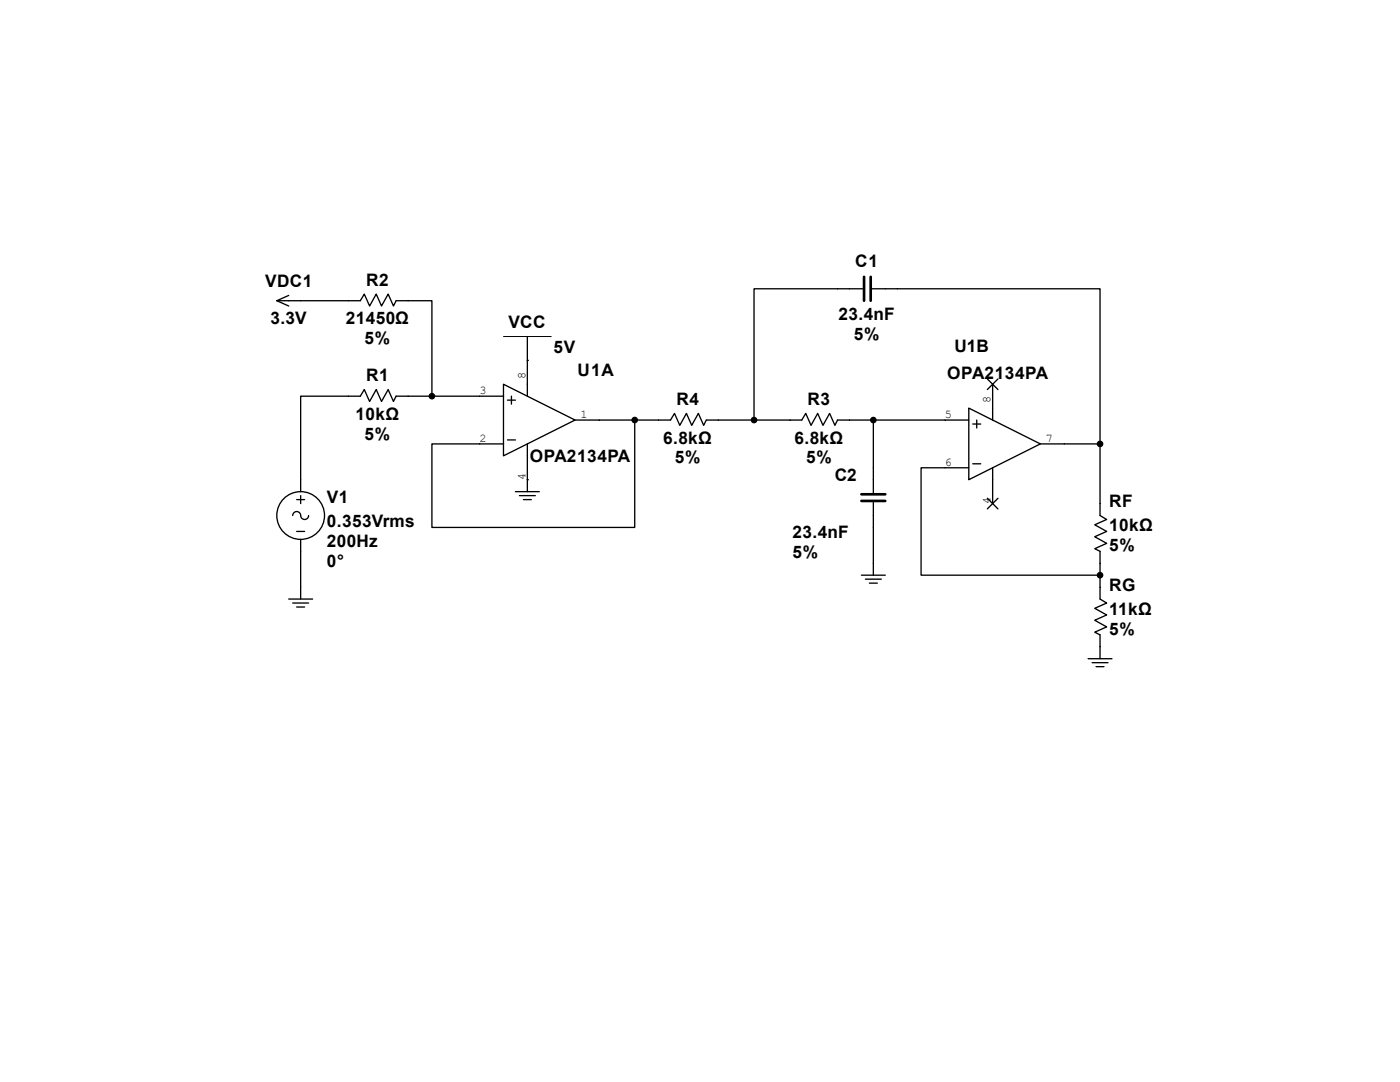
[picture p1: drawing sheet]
<svg xmlns="http://www.w3.org/2000/svg" width="279mm" height="216mm" viewBox="0 0 279 216" stroke-linecap="round" stroke-linejoin="round" font-family="sans-serif">
<g fill="none" stroke="#000" stroke-width=".26">
<path d="M57.6 58.9l-2.4 1.1M172.2 57.6h-21.7v26.2M174 57.6h45.5v31M55.2 60h16.7l.8-1.3 1.1 2.4 1.3-2.4 1 2.4 1.4-2.4 1 2.4 .6-1.1h7.1v19.1M55.2 60l2.4 1.1M100.5 76.7l14.3 7.1-14.3 7.2zM100.5 79.1h-21.4l-.6 1-1-2.4-1.4 2.4-1-2.4-1.3 2.4-1.1-2.4-.8 1.4h-11.9v19M101.3 79.8h1.6M102.1 79.1v1.5M105.2 71.9h.1M105.2 67.1v12M197 75.6l2.2 2.1"/>
<path d="M198.1 76.7v7.1M199.2 75.6l-2.2 2.1M59.2 99.7h1.6M60 98.9v1.6M101.3 87.8h1.6M102.9 98.1h4.7M103.7 98.9h3.1M104.4 99.7h1.6M105.2 95.7h.1M105.2 88.6v9.5M114.8 83.8h19l.8-1.3 1.1 2.4 1.3-2.4 1 2.4 1.4-2.4 1 2.4 .6-1.1h19l.8-1.3 1.1 2.4 1.3-2.4 1 2.4 1.4-2.4 1 2.4 .6-1.1h26.1M126.7 83.8v21.4h-40.5v-16.6h14.3"/>
<path d="M174.3 83.8v14.6M193.3 81.4l14.3 7.2-14.3 7.1zM193.3 93.3h-9.5v21.5h35.7M194.1 92.5h1.6M194.1 84.6h1.6M194.9 83.8v1.6M197 99.4l2.2 2.1M198.1 93.3v7.2M199.2 99.4l-2.2 2.1M207.6 88.6h11.9M219.5 88.6v14.3l1.4 .8-2.4 1 2.4 1.3-2.4 1.1 2.4 1.3-2.4 1.1 1 .5v9.5l1.4 .8-2.4 1.1 2.4 1.3-2.4 1.1 2.4 1.3-2.4 1 1 .6v4.7M57.6 119.5h4.8"/>
<path d="M59.2 106h1.6M60 107.6v11.9M61.6 102.9a.79 .79 0 0 1-.8 .8 .79 .79 0 0 1-.8-.8 .79 .79 0 0 0-.8-.8 .79 .79 0 0 0-.8 .8M171.9 114.8h4.8M172.7 115.6h3.2M173.5 116.4h1.6M174.3 100.2v14.6M58.4 120.3h3.2M59.2 121.1h1.6M217.2 131.4h4.7M217.9 132.2h3.2M218.7 133h1.6"/>
<circle cx="60" cy="102.9" r="4.8"/>
</g>
<g fill="#000" stroke="#000" stroke-width=".26">
<circle cx="86.2" cy="79.1" r=".53"/>
<circle cx="126.7" cy="83.8" r=".53"/>
<circle cx="150.5" cy="83.8" r=".53"/>
<circle cx="174.3" cy="83.8" r=".53"/>
<circle cx="219.5" cy="88.6" r=".53"/>
<circle cx="219.5" cy="114.8" r=".53"/>
</g>
<path d="M100.5 67.1h9.5" fill="none" stroke="#000" stroke-width=".2"/>
<path d="M172.4 55.2v4.8M173.8 55.2v4.8M171.9 100h4.8M171.9 98.6h4.8" fill="none" stroke="#000" stroke-width=".53"/>
<g font-size="3.4">
<text x="170.7" y="53.3">C1</text>
<text x="52.9" y="57.3">VDC1</text>
<text x="73.1" y="57.1">R2</text>
<text x="54" y="64.7">3.3V</text>
<text x="69" y="64.7">21450Ω</text>
<text x="101.5" y="65.5">VCC</text>
<text x="167.3" y="63.9">23.4nF</text>
<text x="72.8" y="68.7">5%</text>
<text x="110.5" y="70.5">5V</text>
<text x="170.4" y="67.9">5%</text>
<text x="190.5" y="70.3">U1B</text>
<text x="73.1" y="76.1">R1</text>
<text x="115.3" y="75.1">U1A</text>
<text x="189.1" y="75.6">OPA2134PA</text>
<text x="71" y="83.8">10kΩ</text>
<text x="135" y="80.9">R4</text>
<text x="161.2" y="80.9">R3</text>
<text x="72.8" y="87.7">5%</text>
<text x="132.4" y="88.5">6.8kΩ</text>
<text x="158.6" y="88.5">6.8kΩ</text>
<text x="105.7" y="92.2">OPA2134PA</text>
<text x="134.7" y="92.5">5%</text>
<text x="160.9" y="92.5">5%</text>
<text x="166.6" y="95.9">C2</text>
<text x="65.2" y="100.5">V1</text>
<text x="221.4" y="101.2">RF</text>
<text x="65.2" y="105.2">0.353Vrms</text>
<text x="158.2" y="107.3">23.4nF</text>
<text x="221.4" y="106">10kΩ</text>
<text x="65.2" y="109.1">200Hz</text>
<text x="65.2" y="113.1">0°</text>
<text x="158.2" y="111.3">5%</text>
<text x="221.4" y="109.9">5%</text>
<text x="221.4" y="117.9">RG</text>
<text x="221.4" y="122.7">11kΩ</text>
<text x="221.4" y="126.6">5%</text>
</g>
<g font-size="2.4">
<text x="104.9" y="75.6" transform="rotate(-90 104.9 75.6)">8</text>
<text x="95.7" y="78.7">3</text>
<text x="115.8" y="83.4">1</text>
<text x="188.6" y="83.4">5</text>
<text x="197.7" y="80.4" transform="rotate(-90 197.7 80.4)">8</text>
<text x="95.7" y="88.2">2</text>
<text x="208.7" y="88.2">7</text>
<text x="104.9" y="95.7" transform="rotate(-90 104.9 95.7)">4</text>
<text x="188.6" y="93">6</text>
<text x="197.7" y="100.5" transform="rotate(-90 197.7 100.5)">4</text>
</g>
</svg>
